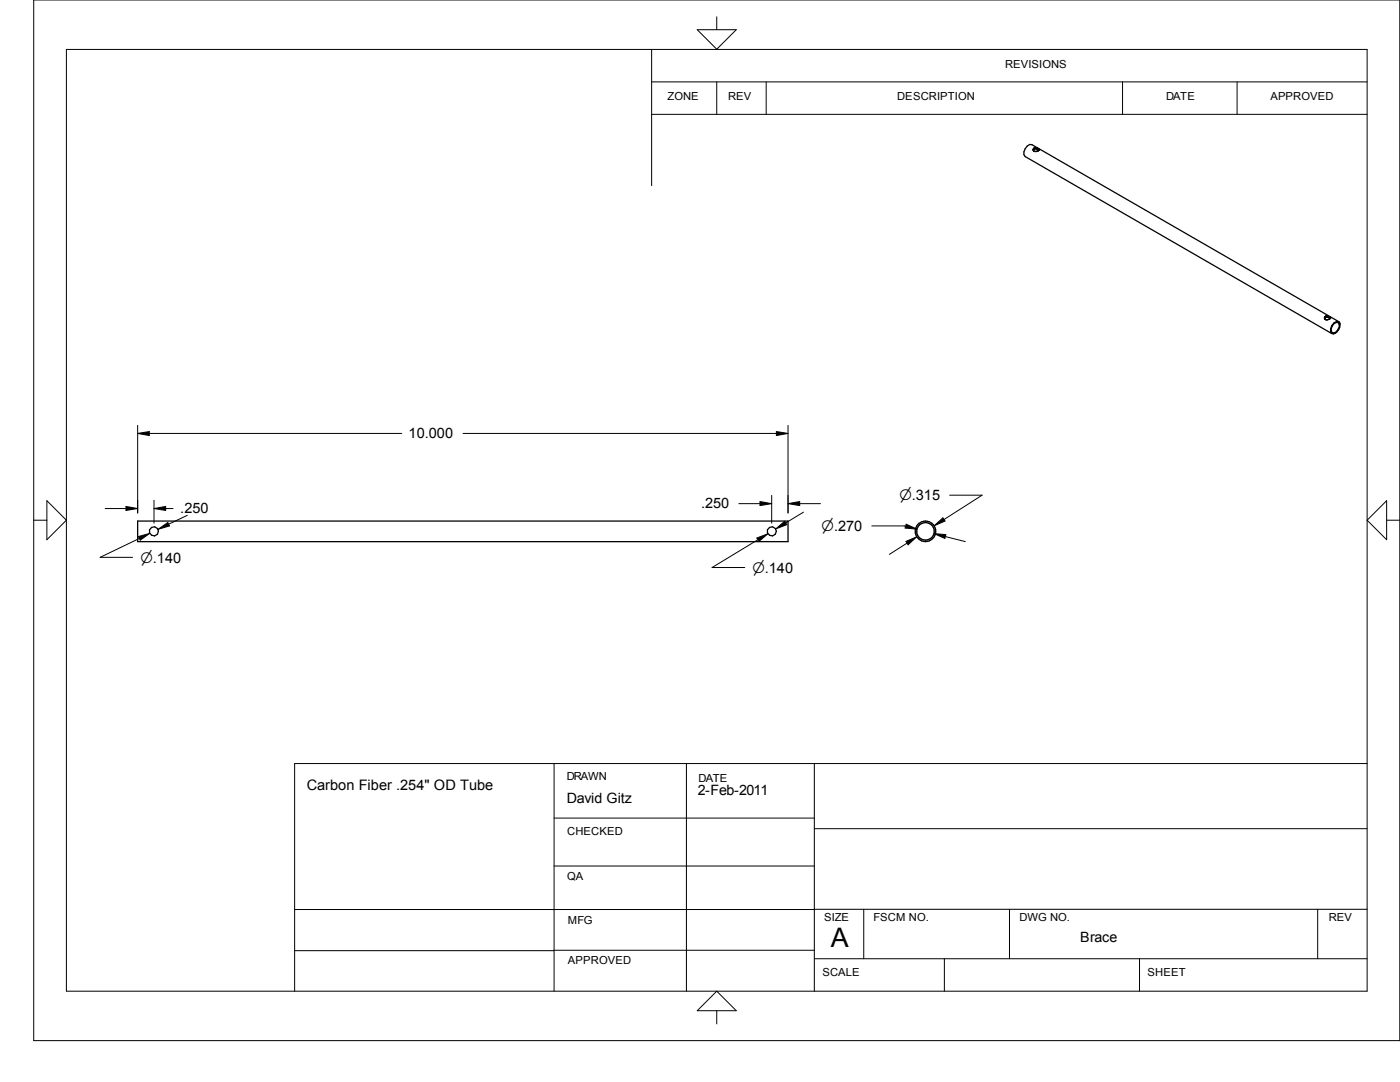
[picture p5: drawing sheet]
<svg xmlns="http://www.w3.org/2000/svg" width="279mm" height="216mm" viewBox="0 0 279 216" stroke-linecap="round" stroke-linejoin="round" font-family="sans-serif">
<g fill="none" stroke="#000" stroke-width=".25">
<path d="M206.2 29.9l.3-.2 .8 .2-.4 .3h-.4l-.3-.1M206.2 30v.1M206.3 29.6l-.1 .4M206.3 29.6h.1M206.4 29.6h.7l.3 .2-.1 .2M206.9 29.7l.1 .1M207.3 30v.1M207.4 29.8v.1M264.3 63.5h.1M264.4 63.7h.1M264.4 63.2h.1M264.6 63.2l-.1 .1"/>
<path d="M265 63.2v.1M265.3 63.2l-.7-.1-.3 .2 .1 .2M265.3 63.7h.1M265.3 63.2h.1M265.3 63.2l.2 .3M265.5 63.5l-.2 .2M265.5 63.5l-.4-.2h-.6l-.1 .1v.2l.2 .2 .7-.1M266.2 64.6l.5-.3h.3l.3 .3a1.44 1.44 0 0 1-1.4 1.8 1.35 1.35 0 0 1 .3-1.8zM267.2 64.2l.1 .1a1.65 1.65 0 0 1-1.2 2.3l-.3-.1M267.2 64.2l-61.2-35.3a1.59 1.59 0 0 0-1.7 2l.3 .3 61.2 35.3M267.2 64.2a1.59 1.59 0 0 0-1.4 2.3M27.5 104h129.8v4.1h-129.8z"/>
<circle cx="30.7" cy="106" r=".92"/>
<circle cx="154" cy="106" r=".92"/>
<circle cx="184.7" cy="106" r="2.05"/>
<circle cx="184.7" cy="106" r="1.75"/>
</g>
<g fill="none" stroke="#000" stroke-width=".2">
<path d="M6.7 0h272.7v207.6h-272.7zM13.3 9.9h259.5v187.9h-259.5zM130 16.3h142.8M130 9.9v27.1M139.1 5.9h7.8l-3.9 3.9zM143 3.3v2.6M143 16.3v6.5M152.9 16.3v6.5M224 16.3v6.5M246.9 16.3v6.5M130 22.8h142.8M9.4 99.9l3.9 3.9-3.9 3.9z"/>
<path d="M27.5 84.9v17.5M27.5 86.5l2.3-.4v.8zM29.8 86.5h50.4M30.7 99.8v4.6M92.4 86.5h62.5M154 98.8v5.6M154.9 86.1l2.4 .4-2.4 .4zM157.3 84.9v17.5M189.5 98.8h6.5l-7.6 4.9M276.7 99.9v7.8l-3.9-3.9zM6.7 103.8h2.7M21 101.5h4.1"/>
<path d="M25.1 101l2.4 .5-2.4 .4zM27.6 107.1l2.3-.7-1.9 1.4zM27.8 107.4l-7.8 3.8h6.5M30.7 101.5l2.4-.5v.9zM31.5 105.6l2-1.3 .3 .6zM33.1 101.5h1.4M37.4 102.8l-3.7 1.8M147.4 100.5h4.3M151 107.4l2.2-.9-1.7 1.5zM151.3 107.7l-9.2 5.5h6.5M151.7 100.1l2.3 .4-2.3 .4zM154.8 105.5l1.8-1.5 .4 .7z"/>
<path d="M157.3 100.5l2.3-.4v.8zM159.6 100.5h4.1M160.4 102.2l-3.6 2.2M174 104.9l6.7 .1M180.8 108l2.2-.9-1.8 1.6zM180.8 104.6l2.2 1-2.4-.2zM181 108.4l-3.5 2.2M186.4 106.5l2.4 .2-.2 .7zM186.4 104.9l1.8-1.6 .4 .7zM188.6 107.1l4.1 1M276.7 103.8h2.7M110.6 152.4v45.4"/>
<path d="M137 152.4v45.4M162.5 152.4v45.4M272.8 152.4h-214v45.4M110.6 172.8h51.9M110.6 163.2h51.9M162.5 165.4h110.3M58.8 189.7h51.8M110.6 189.6h51.9M162.5 191.3h110.3M172.4 181.4v9.9M188.5 191.3v6.5M201.5 181.4v9.9"/>
<path d="M227.4 191.3v6.5M263 181.4v9.9M272.8 181.4l-214 .1M139.1 201.7l3.9-3.9 3.9 3.9zM143 201.7v2.6"/>
</g>
<g fill="#000">
<path d="M27.5 86.1h2.3v.8h-2.3zM154.9 86.1h2.4v.8h-2.4zM25.1 101.1h2.4v.8h-2.4zM27.6 106.5h2.2v1.3h-2.2zM30.7 101.1h2.4v.8h-2.4zM31.6 104.3h2.2v1.3h-2.2zM151 106.6h2.2v1.4h-2.2zM151.7 100.1h2.3v.8h-2.3zM154.9 104.1h2.1v1.4h-2.1zM157.3 100.1h2.3v.8h-2.3zM180.6 104.6h2.3v1h-2.3zM180.8 107.1h2.1v1.6h-2.1z"/>
<path d="M186.5 103.4h2.1v1.5h-2.1zM186.5 106.5h2.3v.9h-2.3z"/>
</g>
<text font-size="5.4" x="165.8" y="189">A</text>
<g font-size="2.9">
<text x="81.5" y="87.4">10.000</text>
<text x="139.9" y="101.4">.250</text>
<text x="179.5" y="99.9">n.315</text>
<text x="36" y="102.4">.250</text>
<text x="164" y="106">n.270</text>
<text x="28" y="112.3">n.140</text>
<text x="150.2" y="114.3">n.140</text>
<text x="61.2" y="157.7">Carbon Fiber .254&quot; OD Tube</text>
</g>
<g font-size="2.8">
<text x="113.1" y="160.3">David Gitz</text>
<text x="139.3" y="158.7">2-Feb-2011</text>
<text x="215.6" y="187.9">Brace</text>
</g>
<g font-size="2.2">
<text x="200.6" y="13.6">REVISIONS</text>
<text x="133.2" y="19.9">ZONE</text>
<text x="145.3" y="19.9">REV</text>
<text x="179.1" y="19.9">DESCRIPTION</text>
<text x="232.7" y="19.9">DATE</text>
<text x="253.5" y="19.9">APPROVED</text>
<text x="113.1" y="155.7">DRAWN</text>
<text x="139.4" y="156">DATE</text>
<text x="113.2" y="166.6">CHECKED</text>
<text x="113.2" y="175.7">QA</text>
<text x="113.3" y="184.4">MFG</text>
<text x="164.5" y="183.8">SIZE</text>
<text x="174.3" y="183.8">FSCM NO.</text>
<text x="203.5" y="183.8">DWG NO.</text>
<text x="265.2" y="183.8">REV</text>
<text x="113.3" y="192.4">APPROVED</text>
<text x="164.1" y="194.8">SCALE</text>
<text x="229" y="194.8">SHEET</text>
</g>
</svg>
